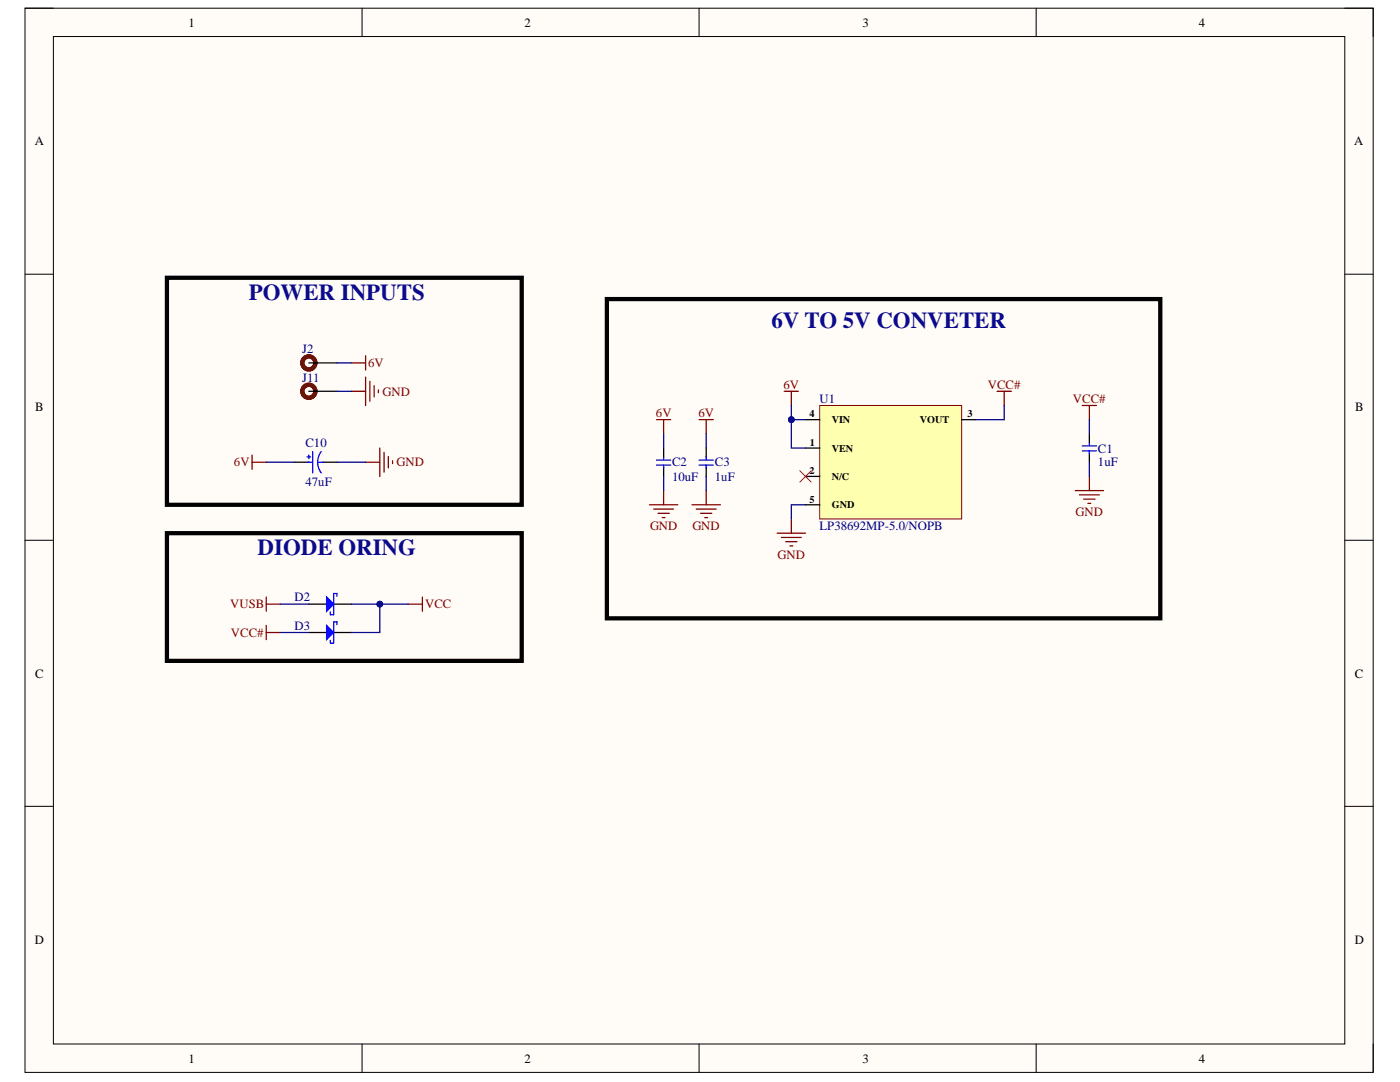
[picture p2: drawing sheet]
<svg xmlns="http://www.w3.org/2000/svg" width="279mm" height="216mm" viewBox="0 0 279 216" stroke-linecap="round" stroke-linejoin="round" font-family="sans-serif">
<path d="M5 1.6h269v212.4h-269z" fill-rule="evenodd" fill="#fffcf8"/>
<path d="M5 1.6h269v212.4h-269z" fill="none" stroke="#000" stroke-width=".2"/>
<path d="M10.7 7.3h257.7v201h-257.7z" fill-rule="evenodd" fill="#fffcf8"/>
<g fill="none" stroke="#000" stroke-width=".2">
<path d="M5 1.6h5.7M10.7 7.3h257.7v201h-257.7zM72.3 1.6v5.7M139.5 1.6v5.7M206.8 1.6v5.7M268.4 1.6h5.6v5.7M5 54.7h5.7M268.4 54.7h5.6M5 107.8h5.7M268.4 107.8h5.6M5 160.9h5.7M268.4 160.9h5.6"/>
<path d="M72.3 208.3v5.7M139.5 208.3v5.7M206.8 208.3v5.7M274 208.3v5.7"/>
</g>
<path d="M58.8 92.2h2.8M64.5 92.2h2.8M132.4 89.4v1.7M132.4 93.2v1.9M140.9 89.4v1.7M140.9 93.2v1.9M217.4 86.6v1.7M217.4 90.4v1.8" fill="none" stroke="#000" stroke-width=".25"/>
<g fill="none" stroke="#00f" stroke-width=".25">
<path d="M61.3 91.2h.7M61.4 92.2h1M61.6 90.8v.7M62.4 90.1v4.3M63.4 92.2h1.1M64.1 90.1a3.5 3.5 0 0 0 0 4.3M131 92.8h2.9M131 91.8h2.9M132.4 91.1v.6M132.4 92.8v.6M139.5 92.8h2.9M139.5 91.8h2.9"/>
<path d="M140.9 91.1v.6M140.9 92.8v.6M216 90h2.8M216 89h2.8M217.4 88.3v.5M217.4 90v.5"/>
</g>
<g fill="none" stroke="#800000" stroke-width=".25">
<path d="M70.1 72.4h2.9M70.1 78.1h2.9M73 71v2.8M73 75.2v5.7M73.8 76.1v4M74.7 76.9v2.3M75.5 77.8v.6M50.3 92.2h2.8M50.3 90.8v2.8M73 92.2h2.8M75.8 89.4v5.7M76.6 90.3v3.9"/>
<path d="M77.5 91.1v2.3M78.3 91.9v.6M131 83.7h2.9M132.4 83.7v2.9M132.4 97.9v2.8M139.5 83.7h2.9M140.9 83.7v2.9M140.9 97.9v2.8M214.6 97.9h5.6M215.4 98.7h4M216 80.9h2.8M216.3 99.6h2.2"/>
<path d="M217.4 80.9v2.8M217.4 95.1v2.8M129.6 100.7h5.7M130.5 101.6h3.9M131.3 102.4h2.3M132.2 103.3h.5M138.1 100.7h5.7M139 101.6h3.9M139.8 102.4h2.3M140.7 103.3h.5M217.1 100.4h.6"/>
</g>
<path d="M33.3 55.4h70.8v45.3h-70.8zM121.1 59.7h110.5v63.7h-110.5z" fill="none" stroke="#000" stroke-width=".85"/>
<path d="M163.6 80.9h28.3v22.7h-28.3z" fill-rule="evenodd" fill="#ffffb0"/>
<path d="M163.6 80.9h28.3v22.7h-28.3z" fill="none" stroke="#800000" stroke-width=".2"/>
<path d="M61.6 72.4h5.7M61.6 78.1h5.7M160.8 83.7h2.8M160.8 89.4h2.8M160.8 95.1h2.8M191.9 83.7h2.9M160.8 100.7h2.8M61.6 120.5h3.6M66.6 120.5h3.5" fill="none" stroke="#000" stroke-width=".25"/>
<g fill="none" stroke="#800000" stroke-width=".25">
<path d="M156.5 78.1h2.8M157.9 78.1v2.8M199 78.1h2.8M200.4 78.1v2.8M53.1 119.1v2.9M84.3 119.1v2.9M155.1 106.4h5.7M155.9 107.2h4M156.8 108.1h2.3M157.6 108.9h.6M157.9 103.6v2.8M53.1 124.8v2.8"/>
<path d="M53.1 120.5h2.9M53.1 126.2h2.9M81.5 120.5h2.8"/>
</g>
<path d="M159.6 93.9l2.3 2.3M161.9 93.9l-2.3 2.3" fill="none" stroke="#f00" stroke-width=".2"/>
<path d="M33.3 106.4h70.8v25.5h-70.8z" fill="none" stroke="#000" stroke-width=".85"/>
<g fill="none" stroke="#5b0f00" stroke-width=".85">
<circle cx="61.6" cy="72.4" r="1.3"/>
<circle cx="61.6" cy="78.1" r="1.3"/>
</g>
<path d="M65.2 119.1l1.4 1.4-1.4 1.5z" fill="#00f"/>
<path d="M65.2 119.1l1.4 1.4-1.4 1.5zM67.2 119v-.6h-.6v4.3M65.9 122.1v.6h.7" fill="none" stroke="#00f" stroke-width=".25"/>
<path d="M61.6 126.2h3.6M66.6 126.2h3.5" fill="none" stroke="#000" stroke-width=".25"/>
<path d="M65.2 124.8l1.4 1.4-1.4 1.4z" fill="#00f"/>
<path d="M65.2 124.8l1.4 1.4-1.4 1.4zM65.9 127.8v.5h.7M67.2 124.7v-.6h-.6v4.2" fill="none" stroke="#00f" stroke-width=".25"/>
<path d="M67.3 72.4h2.8M67.3 78.1h2.8M53.1 92.2h5.7M67.3 92.2h5.7M132.4 86.6v2.8M132.4 95.1v2.8M140.9 86.6v2.8M140.9 95.1v2.8M160.8 83.7h-2.9v5.7h2.9M217.4 83.7v2.9M217.4 92.2v2.9" fill="none" stroke="#000080" stroke-width=".25"/>
<circle cx="157.9" cy="83.7" r=".57" fill="#000080"/>
<circle cx="157.9" cy="83.7" r=".57" fill="none" stroke="#000080" stroke-width=".2"/>
<path d="M157.9 80.9v2.8" fill="none" stroke="#000080" stroke-width=".25"/>
<circle cx="157.9" cy="83.7" r=".57" fill="#000080"/>
<circle cx="157.9" cy="83.7" r=".57" fill="none" stroke="#000080" stroke-width=".2"/>
<path d="M200.4 80.9v2.8h-5.6M160.8 100.7h-2.9v2.9M56 120.5h5.6M70.1 120.5h5.7v5.7h-5.7" fill="none" stroke="#000080" stroke-width=".25"/>
<circle cx="75.8" cy="120.5" r=".57" fill="#000080"/>
<circle cx="75.8" cy="120.5" r=".57" fill="none" stroke="#000080" stroke-width=".2"/>
<path d="M75.8 120.5h5.7" fill="none" stroke="#000080" stroke-width=".25"/>
<circle cx="75.8" cy="120.5" r=".57" fill="#000080"/>
<circle cx="75.8" cy="120.5" r=".57" fill="none" stroke="#000080" stroke-width=".2"/>
<path d="M56 126.2h5.6" fill="none" stroke="#000080" stroke-width=".25"/>
<g font-size="4.6" fill="#0b0b8e">
<text x="49.6" y="59.8">POWER INPUTS</text>
<text x="154" y="65.4">6V TO 5V CONVETER</text>
<text x="51.4" y="110.8">DIODE ORING</text>
</g>
<g font-size="2.5">
<text x="37.6" y="5.3">1</text>
<text x="104.7" y="5.3">2</text>
<text x="172.1" y="5.3">3</text>
<text x="239.2" y="5.3">4</text>
<text x="6.9" y="29">A</text>
<text x="270.3" y="29">A</text>
<text x="7" y="82.1">B</text>
<text x="270.5" y="82.1">B</text>
<text x="7" y="135.2">C</text>
<text x="270.4" y="135.2">C</text>
<text x="6.9" y="188.3">D</text>
<text x="270.4" y="188.3">D</text>
<text x="37.6" y="212">1</text>
<text x="104.7" y="212">2</text>
<text x="172.1" y="212">3</text>
<text x="239.2" y="212">4</text>
</g>
<g font-size="2.5" fill="#000080">
<text x="60.3" y="70.5">J2</text>
<text x="60.3" y="76.2">J11</text>
<text x="163.6" y="80.3">U1</text>
<text x="61" y="89.3">C10</text>
<text x="134.1" y="93.1">C2</text>
<text x="134.1" y="96">10uF</text>
<text x="142.7" y="93.1">C3</text>
<text x="142.7" y="96">1uF</text>
<text x="219.1" y="90.3">C1</text>
<text x="219.1" y="93.1">1uF</text>
<text x="61" y="96.9">47uF</text>
<text x="163.6" y="105.8">LP38692MP-5.0/NOPB</text>
<text x="58.8" y="120">D2</text>
<text x="58.8" y="125.6">D3</text>
</g>
<g font-size="2.5" fill="#800000">
<text x="73.5" y="73.3">6V</text>
<text x="156.4" y="77.5">6V</text>
<text x="197.1" y="77.5">VCC#</text>
<text x="76.4" y="79">GND</text>
<text x="130.9" y="83.2">6V</text>
<text x="139.4" y="83.2">6V</text>
<text x="214.1" y="80.3">VCC#</text>
<text x="46.7" y="93.1">6V</text>
<text x="79.2" y="93.1">GND</text>
<text x="129.7" y="105.8">GND</text>
<text x="138.2" y="105.8">GND</text>
<text x="214.6" y="103">GND</text>
<text x="155.2" y="111.5">GND</text>
<text x="45.9" y="121.4">VUSB</text>
<text x="84.8" y="121.4">VCC</text>
<text x="46.1" y="127.1">VCC#</text>
</g>
<g font-size="2">
<text x="161.5" y="83.3">4</text>
<text x="193.1" y="83.3">3</text>
<text x="161.6" y="88.9">1</text>
<text x="166" y="84.5">VIN</text>
<text x="183.6" y="84.5">VOUT</text>
<text x="161.5" y="94.6">2</text>
<text x="166" y="90.1">VEN</text>
<text x="166" y="95.8">N/C</text>
<text x="161.5" y="100.3">5</text>
<text x="166" y="101.4">GND</text>
</g>
</svg>
